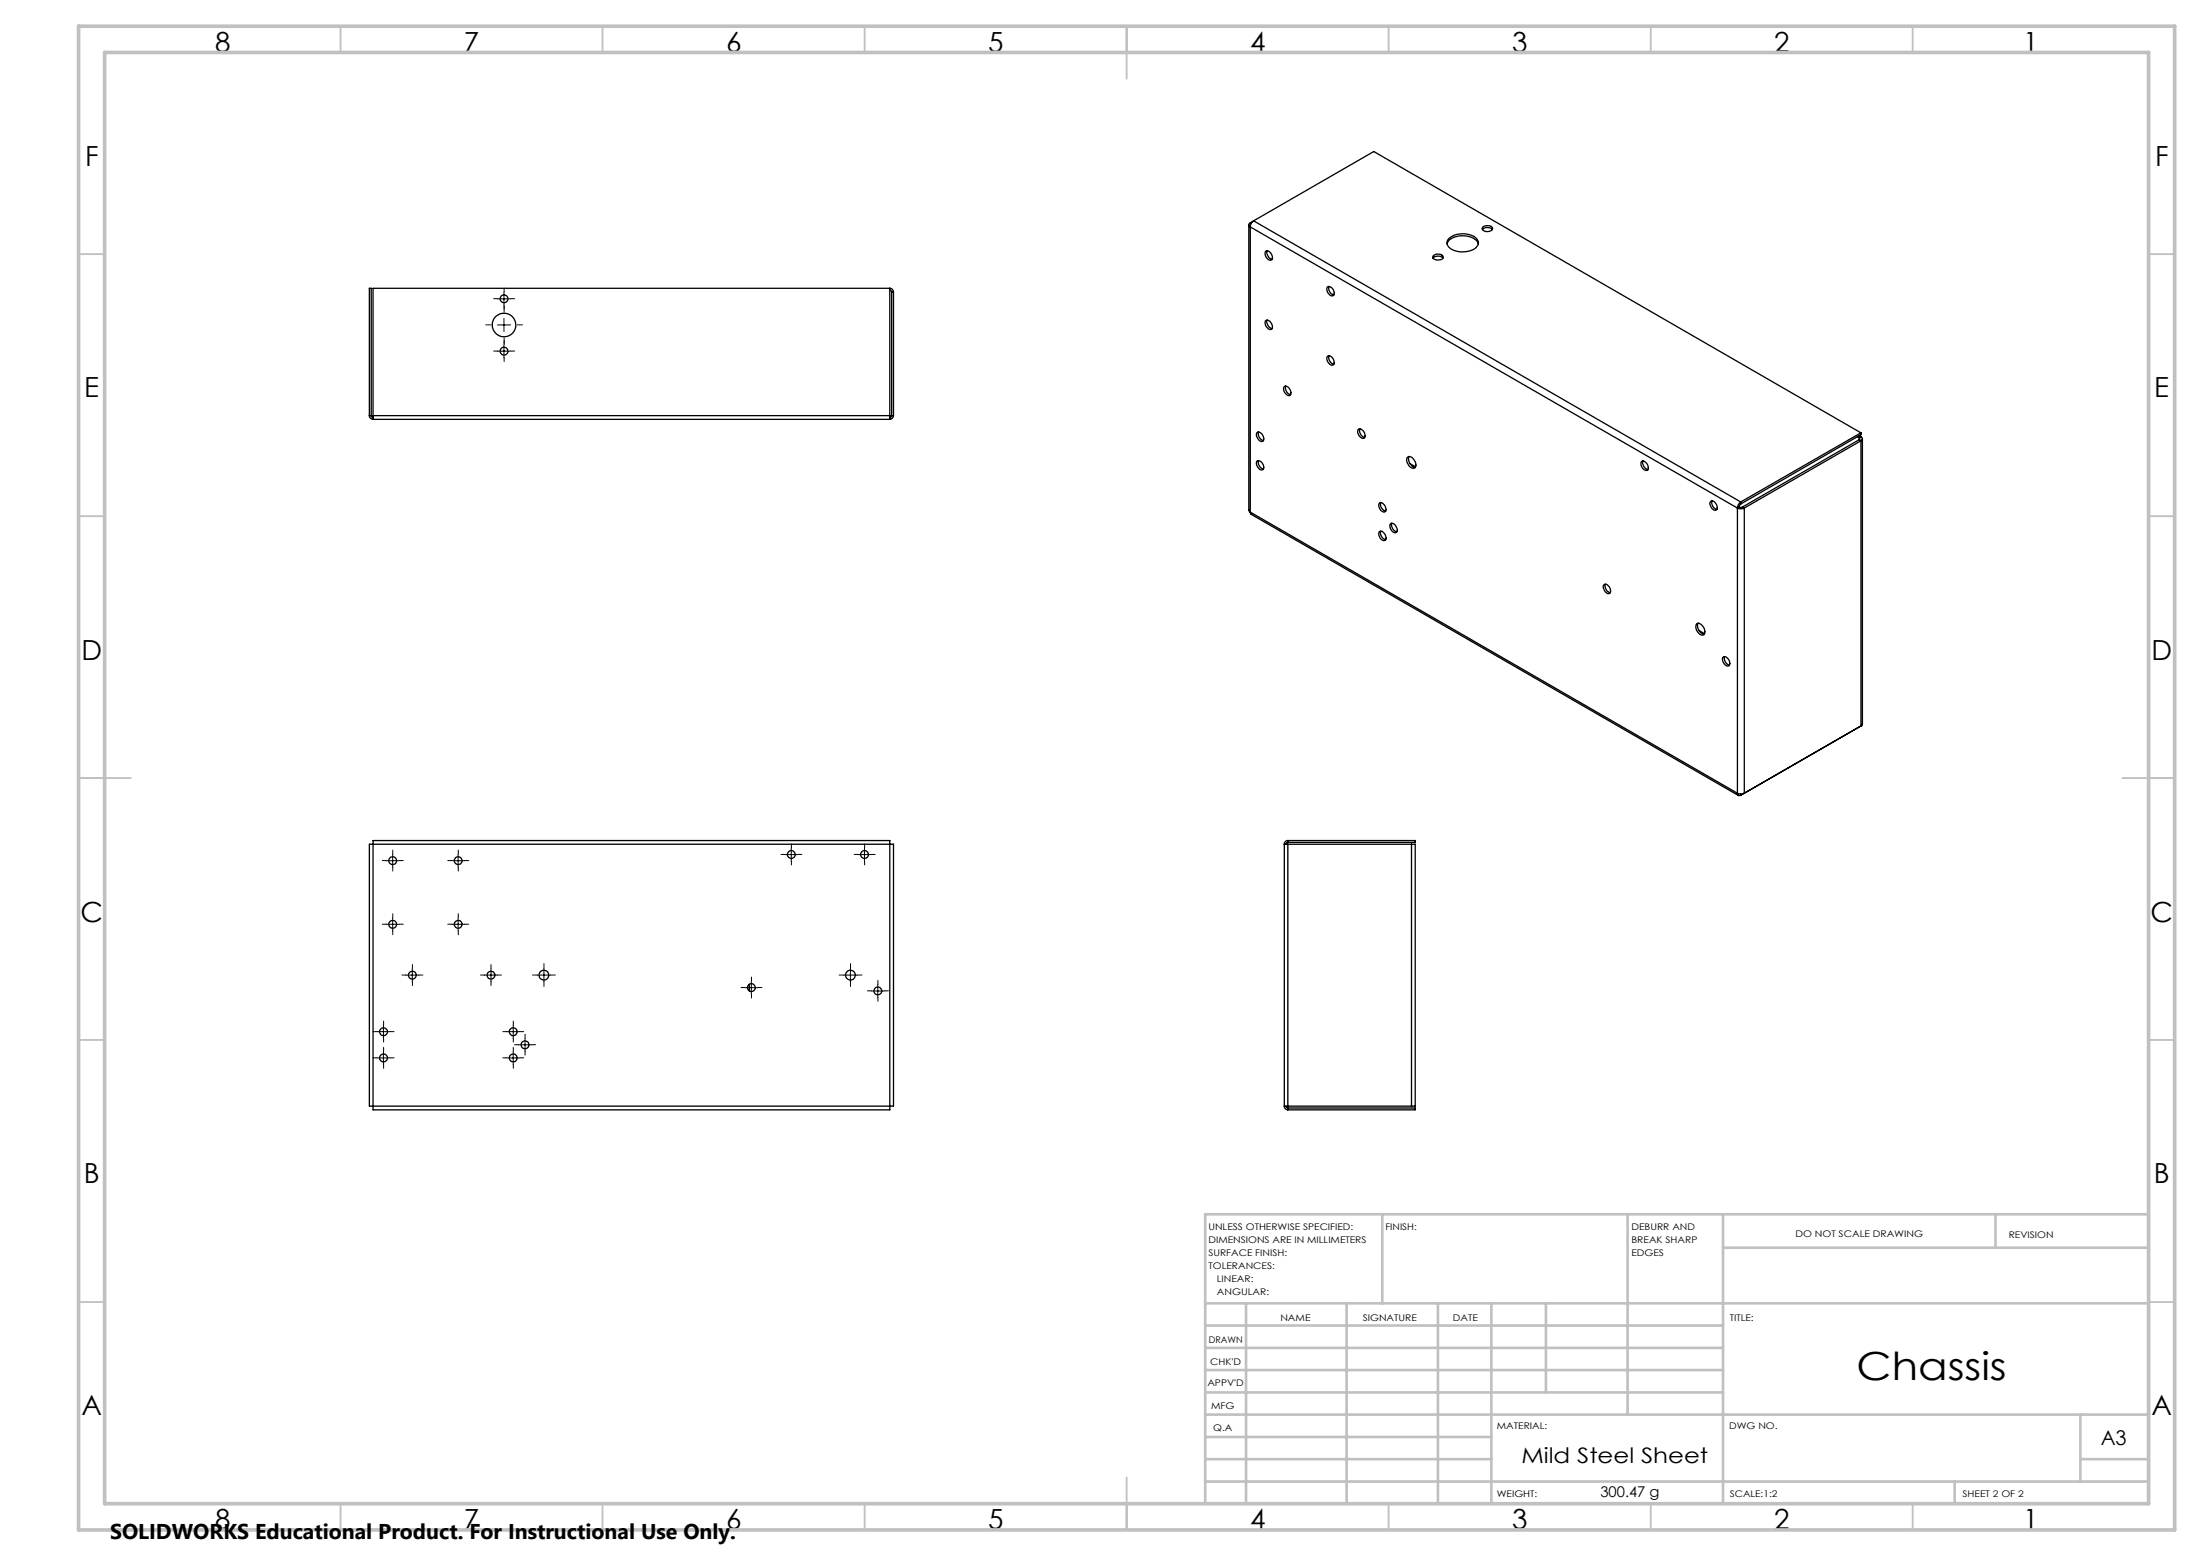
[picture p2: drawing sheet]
<svg xmlns="http://www.w3.org/2000/svg" width="420mm" height="297mm" viewBox="0 0 420 297" stroke-linecap="round" stroke-linejoin="round" font-family="sans-serif">
<g fill="none" stroke="#000" stroke-width=".19" stroke-dasharray="15.2 1.3 1.3 1.3">
<path d="M94.9 57h-.7M96.2 59.5v-1M96.2 55.8v-.8M96.2 58.3v.7M97.4 57h.8M93.7 62h-1M94.9 67h-.7M96.2 64.5v1M96.2 65.8v-.8M96.2 68.3v.7M97.4 67h.8M98.7 62h1"/>
<path d="M73.7 164.3h-.8M73.7 176.4h-.8M74.9 163v-.7M74.9 165.5v.8M74.9 175.2v-.8M74.9 177.7v.7M76.2 164.3h.7M76.2 176.4h.7M86.2 176.4h-.8M86.2 164.3h-.8M87.4 175.2v-.8M87.4 177.7v.7"/>
<path d="M87.4 163v-.7M87.4 165.5v.8M88.7 176.4h.7M88.7 164.3h.7M149.8 163.1h-.8M151 161.8v-.7M151 164.3v.8M152.3 163.1h.7M163.7 163.1h-.7M165 161.8v-.7M165 164.3v.8M166.2 163.1h.8"/>
<path d="M71.9 196.9h-.7M73.2 195.7v-.8M73.2 198.2v.7M74.4 196.9h.8M77.4 186.1h-.7M78.7 184.9v-.8M78.7 187.4v.7M79.9 186.1h.8M92.4 186.1h-.7M93.7 184.9v-.8M93.7 187.4v.7M94.9 186.1h.8"/>
<path d="M96.7 196.9h-.8M97.9 195.7v-.8M97.9 198.2v.7M98.9 199.4h-.7M99.2 196.9h.7M100.2 198.2v-.8M101.4 199.4h.8M102.5 186.1h-.9M103.8 184.9v-1M103.8 187.4v.9M105 186.1h1M142.1 188.5h-.7"/>
<path d="M143.4 187.2v-.7M143.4 189.7v.8M144.6 188.5h.8M161 186.1h-.9M162.3 184.9v-1M162.3 187.4v.9M163.5 186.1h1M166.3 189.1h-.8M167.5 187.9v-.8M167.5 190.4v.7M168.8 189.1h.7M71.9 201.9h-.7"/>
<path d="M73.2 200.7v-.8M73.2 203.2v.7M74.4 201.9h.8M96.7 201.9h-.8M97.9 200.7v-.8M97.9 203.2v.7M99.2 201.9h.7M100.2 200.7v.7"/>
</g>
<g fill="none" stroke="#000" stroke-width=".19">
<path d="M94.9 57h2.5M96.2 55.8v2.5M94.9 62h2.5M94.9 67h2.5M96.2 60.8v2.5M96.2 65.8v2.5M73.7 164.3h2.5M73.7 176.4h2.5M74.9 163v2.5M74.9 175.2v2.5M86.2 164.3h2.5M86.2 176.4h2.5"/>
<path d="M87.4 163v2.5M87.4 175.2v2.5M149.8 163.1h2.5M151 161.9v2.5M163.7 163.1h2.5M165 161.9v2.5M71.9 196.9h2.5M73.2 195.7v2.5M77.4 186.1h2.5M78.7 184.9v2.5M92.4 186.1h2.5M93.7 184.9v2.5"/>
<path d="M96.7 196.9h2.5M97.9 195.7v2.5M98.9 199.4h2.5M100.2 198.2v2.5M102.5 186.1h2.5M103.8 184.9v2.5M142.1 188.5h2.5M143.4 187.3v2.5M161 186.1h2.5M162.3 184.9v2.5M166.3 189.2h2.5M167.5 187.9v2.5"/>
<path d="M71.9 201.9h2.5M73.2 200.7v2.5M96.7 201.9h2.5M97.9 200.7v2.5"/>
</g>
<g fill="none" stroke="#c0c0c0" stroke-width=".35">
<path d="M65 5v5M115 5v5M165 5v5M215 5v10M265 5v5M315 5v5M365 5v5M15 48.5h5M410 48.5h5M15 98.5h5M410 98.5h5M15 148.5h10"/>
<path d="M405 148.5h10M15 198.5h5M410 198.5h5M15 248.5h5M410 248.5h5M65 287v5M115 287v5M165 287v5M215 282v10M265 287v5M315 287v5M365 287v5"/>
</g>
<g fill="none" stroke="#c0c0c0" stroke-width=".5">
<path d="M263.8 231.8v17M310.6 231.8v38.2M328.8 231.8v55.2M328.8 238.2h81.2M380.8 231.8v6.4M410 231.8h-180v55.2M230 248.8h180M230 257.3h98.8M230 253h98.8M237.8 248.8v38.2M257 248.8v38.2M274.4 248.8v38.2"/>
<path d="M284.6 248.8v38.2M295 248.8v17M230 265.8h98.8M230 261.5h98.8M230 278.5h54.6M230 274.3h54.6M230 270h180M397 278.5h13M397 270v12.8M230 282.8h180M373 282.8v4.2"/>
</g>
<path d="M15 5h400v287h-400zM20 10h390v277h-390z" fill="none" stroke="#c0c0c0" stroke-width=".7"/>
<g fill="none" stroke="#000" stroke-width=".25">
<path d="M169.8 55.4l.2 .1 .1 .2M169.8 55a.72 .72 0 0 1 .7 .7M169.8 55h-98.6v24.3M169.8 55v24.3M170.1 55.7h.4M170.1 55.7v23.6M170.5 55.7v23.6M238.3 42.9v54.6l.3 .3M238.6 42.5a.41 .41 0 0 0-.3 .4 .41 .41 0 0 0 .3 .4M238.6 43.3l92.9 53.7M238.6 43.3v54.5M238.6 42.5l.2 .1"/>
<path d="M239.2 42.2a1.41 1.41 0 0 0-.6 1.1M239.2 42.2l93 53.6M239.2 42.2l22.9-13.3 93 53.7M239.2 42.2l-.6 .3M241.5 48a1.06 1.06 0 0 1 1.1 .3 1.06 1.06 0 0 1 .2 1.1 .47 .47 0 0 1-.8 .2l-.2-.2a1.25 1.25 0 0 1-.3-1.4zM241.8 47.9a1.39 1.39 0 0 0 .9 1.6M253.3 54.8a1.06 1.06 0 0 1 1.1 .3 1.06 1.06 0 0 1 .2 1.1 .47 .47 0 0 1-.8 .2l-.5-.8zM253.6 54.7a1.39 1.39 0 0 0 .9 1.6M273.4 49.3a1.36 1.36 0 0 1 1.9 0M273.5 48.9a1.27 1.27 0 0 1 1.9 .1v.2a1.32 1.32 0 0 1-2 0zM276.1 46.5a2.76 2.76 0 0 1 2.8-1.5 2.96 2.96 0 0 1 3.2 1.5M276.4 45.6a4.2 4.2 0 0 1 5.5 .1 1.2 1.2 0 0 1-.6 1.8 4.2 4.2 0 0 1-5-.6 1.06 1.06 0 0 1 .1-1.3z"/>
<path d="M282.9 43.4a1.32 1.32 0 0 1 1.9 .2 1.13 1.13 0 0 1-1 .6 1.13 1.13 0 0 1-1-.6zM282.9 43.8a1.32 1.32 0 0 1 1.9 0M70.5 79.3a.72 .72 0 0 0 .7 .7M70.5 79.3v-24.3h.3v24.3M70.5 79.3h.3M70.8 79.3l.1 .2 .3 .2M71.2 79.3v.7M71.2 79.3h98.6M169.8 79.3v.7M170.1 79.3l-.1 .3-.2 .1M170.1 79.3h.4M170.5 79.3a.72 .72 0 0 1-.7 .7"/>
<path d="M241.5 61.2a1.06 1.06 0 0 1 1.1 .3 1.06 1.06 0 0 1 .2 1.1 .47 .47 0 0 1-.8 .2l-.5-.8zM241.8 61.1a1.39 1.39 0 0 0 .9 1.6M245 73.9a.79 .79 0 0 1 1.2 .5 .57 .57 0 0 1 .1 .8 .57 .57 0 0 1-.7 .2l-.6-.8zM245.3 73.7a1.34 1.34 0 0 0 1 1.6M253.3 68a1.06 1.06 0 0 1 1.1 .3 1.06 1.06 0 0 1 .2 1.2 .47 .47 0 0 1-.8 .1l-.5-.8zM253.6 67.9a1.39 1.39 0 0 0 .9 1.6M71.2 80h98.6M238.6 97.8l.2 .4 92.9 53.6M238.6 97.8l92.9 53.6M239.8 82.6l.2-.1a1.22 1.22 0 0 1 1 1.7 1.16 1.16 0 0 1-1.2-1.6zM239.8 88a1.06 1.06 0 0 1 1.1 .3 1.06 1.06 0 0 1 .2 1.2 .63 .63 0 0 1-.6 .2 .63 .63 0 0 1-.5-.6 1.09 1.09 0 0 1-.2-1.1zM240.1 82.4a1.41 1.41 0 0 0 1 1.7"/>
<path d="M240.1 87.9a1.39 1.39 0 0 0 1 1.6M259.3 81.9a1.21 1.21 0 0 1 1.1 1.7 1.16 1.16 0 0 1-1.2-1.6zM259.5 81.8a1.41 1.41 0 0 0 .9 1.7M263.2 96.1l.1-.1a1.2 1.2 0 0 1 1 1.6 1.09 1.09 0 0 1-1.1-1.5zM263.5 95.9a1.33 1.33 0 0 0 .9 1.7M265.4 99.9a1.17 1.17 0 0 1 1.1 1.7 1 1 0 0 1-1.3-1.1zM265.6 99.9a1.27 1.27 0 0 0 1 1.6M268.5 87.4a.81 .81 0 0 1 1.3 .4 1.03 1.03 0 0 1 0 1.6 1.57 1.57 0 0 1-1.3-2zM268.9 87.1a1.6 1.6 0 0 0 1.2 2.1M269.1 88.5l1 .6M313.2 88.2l.1-.2a1.21 1.21 0 0 1 1.1 1.7 1.16 1.16 0 0 1-1.2-1.5zM313.5 88a1.41 1.41 0 0 0 1 1.6"/>
<path d="M326.5 95.6a1.2 1.2 0 0 1 1.1 1.7 1.12 1.12 0 0 1-1.2-1.5zM326.7 95.6a1.34 1.34 0 0 0 .9 1.6M331.5 97l.5 .1 .8-.1M331.5 97v54.4M331.9 96.8l.2 .1 .4-.1M331.9 96.8l-.4 .2M332.2 95.8a1.41 1.41 0 0 0-.7 1.2M332.2 96.2l-.3 .6M332.2 95.8v.4M332.5 96.8l.3 .2M332.8 97v54.4l-.4 .1-.9-.1M354.4 83.4l.4 .2"/>
<path d="M354.8 83.6l.1 .1-.1 .2M354.8 83.9l-22.3 12.9M354.8 83.9l.3 .2M354.8 83.6v.3M354.8 83.2l.3 .2M355.1 83.4a.41 .41 0 0 1 .3 .3 .41 .41 0 0 1-.3 .4M355.1 84.1l-22.3 12.9M355.1 82.6v.4l-22.9 13.2M355.1 84.1v54.5M355.1 82.6l-22.9 13.2M355.1 83.4l-.3 .2M355.4 83.7v54.5l-.3 .4"/>
<path d="M263.2 101.5a.76 .76 0 0 1 1.1 .6 .7 .7 0 0 1-.1 1.1 1.28 1.28 0 0 1-1-1.7zM263.5 101.4a1.32 1.32 0 0 0 .9 1.6M306 111.7a1.02 1.02 0 0 1 1.3 1.1v.3a.63 .63 0 0 1-.7 .2 .63 .63 0 0 1-.4-.6 .97 .97 0 0 1-.2-1zM306.3 111.5a1.39 1.39 0 0 0 1 1.6M323.8 119a1.5 1.5 0 0 1 1.5 1.9 .69 .69 0 0 1-.7 .3 .69 .69 0 0 1-.6-.5l-.3-.6a.98 .98 0 0 1 .1-1.1zM324 119a1.6 1.6 0 0 0 1.2 2M324.2 120.3l1.1 .7M328.8 125.5a1.06 1.06 0 0 1 1.1 .3 1.06 1.06 0 0 1 .2 1.1l-.1 .2a1.16 1.16 0 0 1-1.2-1.6zM329.1 125.3a1.39 1.39 0 0 0 .9 1.7M355.1 138.6h.1M355.1 138.6l-22.9 13.2M331.5 151.4a.39 .39 0 0 0 .2 .4 .39 .39 0 0 0 .5 0"/>
<path d="M332.2 151.5v.3M71.2 161.1h-.7v50h.7M71.2 161.1v-.7h98.6v.7M71.2 161.1v50M71.2 161.1h98.6M169.8 161.1h.7v50h-.7M169.8 161.1v50M245.1 161.1h.6M245.1 161.1v50M245.7 160.4a.66 .66 0 0 0-.6 .7M245.7 160.8h-.1l-.2 .3M245.7 161.1h23.6"/>
<path d="M245.7 160.4h24.4v.4h-24.4M245.7 160.4v.4M245.7 161.1v50M269.3 161.1h.8v50h-.8M269.3 161.1v50M143 187.9v1.3M71.2 211.1v.7h98.6v-.7M71.2 211.1h98.6M245.1 211.1h.6M245.1 211.1a.66 .66 0 0 0 .6 .7M245.4 211.1l.1 .3 .2 .1M245.7 211.1h23.6"/>
<path d="M245.7 211.5h24.4v.3h-24.4M245.7 211.5v.3"/>
<circle cx="96.2" cy="57" r=".75"/>
<circle cx="96.2" cy="62" r="2.25"/>
<circle cx="96.2" cy="67" r=".74"/>
<circle cx="74.9" cy="176.4" r=".74"/>
<circle cx="74.9" cy="164.3" r=".74"/>
<circle cx="87.4" cy="176.4" r=".75"/>
<circle cx="87.4" cy="164.3" r=".75"/>
<circle cx="151" cy="163.1" r=".75"/>
<circle cx="165" cy="163.1" r=".75"/>
<circle cx="73.2" cy="196.9" r=".75"/>
<circle cx="78.7" cy="186.1" r=".75"/>
<circle cx="93.7" cy="186.1" r=".75"/>
<circle cx="97.9" cy="196.9" r=".74"/>
<circle cx="100.2" cy="199.4" r=".75"/>
<circle cx="103.8" cy="186.1" r=".93"/>
<circle cx="143.4" cy="188.5" r=".75"/>
<circle cx="162.3" cy="186.1" r=".94"/>
<circle cx="167.5" cy="189.1" r=".75"/>
<circle cx="73.2" cy="201.9" r=".75"/>
<circle cx="97.9" cy="201.9" r=".74"/>
</g>
<text font-size="7.4" x="354.3" y="263.3">Chassis</text>
<g font-size="5.3">
<text x="41" y="9.9">8</text>
<text x="88.5" y="9.9">7</text>
<text x="138.5" y="9.9">6</text>
<text x="188.5" y="9.9">5</text>
<text x="238.5" y="9.9">4</text>
<text x="288.5" y="9.9">3</text>
<text x="338.5" y="9.9">2</text>
<text x="386" y="9.9">1</text>
<text x="16.2" y="31.7">F</text>
<text x="411.2" y="31.7">F</text>
<text x="16.1" y="75.9">E</text>
<text x="411.1" y="75.9">E</text>
<text x="15.5" y="125.9">D</text>
<text x="410.5" y="125.9">D</text>
<text x="15.4" y="175.9">C</text>
<text x="410.4" y="175.9">C</text>
<text x="16" y="225.9">B</text>
<text x="411" y="225.9">B</text>
<text x="15.5" y="270.2">A</text>
<text x="410.5" y="270.2">A</text>
<text x="41" y="291.9">8</text>
<text x="88.5" y="291.9">7</text>
<text x="138.5" y="291.9">6</text>
<text x="188.5" y="291.9">5</text>
<text x="238.5" y="291.9">4</text>
<text x="288.5" y="291.9">3</text>
<text x="338.5" y="291.9">2</text>
<text x="386" y="291.9">1</text>
</g>
<g font-size="4.1">
<text x="290.3" y="279.2">Mild Steel Sheet</text>
<text x="21" y="293.7">SOLIDWORKS Educational Product. For Instructional Use Only.</text>
</g>
<text font-size="3.9" x="400.9" y="275.8">A3</text>
<text font-size="2.8" x="305.4" y="285.8">300.47 g</text>
<g font-size="1.7">
<text x="230.6" y="234.8">UNLESS OTHERWISE SPECIFIED:</text>
<text x="230.6" y="237.3">DIMENSIONS ARE IN MILLIMETERS</text>
<text x="230.6" y="239.8">SURFACE FINISH:</text>
<text x="264.4" y="234.8">FINISH:</text>
<text x="311.3" y="234.7">DEBURR AND</text>
<text x="311.3" y="237.2">BREAK SHARP</text>
<text x="311.3" y="239.7">EDGES</text>
<text x="342.6" y="236.2">DO NOT SCALE DRAWING</text>
<text x="383.3" y="236.4">REVISION</text>
<text x="230.6" y="242.3">TOLERANCES:</text>
<text x="232.2" y="244.8">LINEAR:</text>
<text x="232.2" y="247.3">ANGULAR:</text>
<text x="230.6" y="256.3">DRAWN</text>
<text x="244.3" y="252.2">NAME</text>
<text x="260" y="252.1">SIGNATURE</text>
<text x="277.2" y="252.1">DATE</text>
<text x="330.1" y="252.1">TITLE:</text>
<text x="230.9" y="260.5">CHK'D</text>
<text x="230.4" y="264.6">APPV'D</text>
<text x="231.1" y="269">MFG</text>
<text x="231.5" y="273.2">Q.A</text>
<text x="285.6" y="272.7">MATERIAL:</text>
<text x="330" y="272.7">DWG NO.</text>
<text x="285.6" y="285.7">WEIGHT:</text>
<text x="330.1" y="285.8">SCALE:1:2</text>
<text x="374.5" y="285.8">SHEET 2 OF 2</text>
</g>
</svg>
